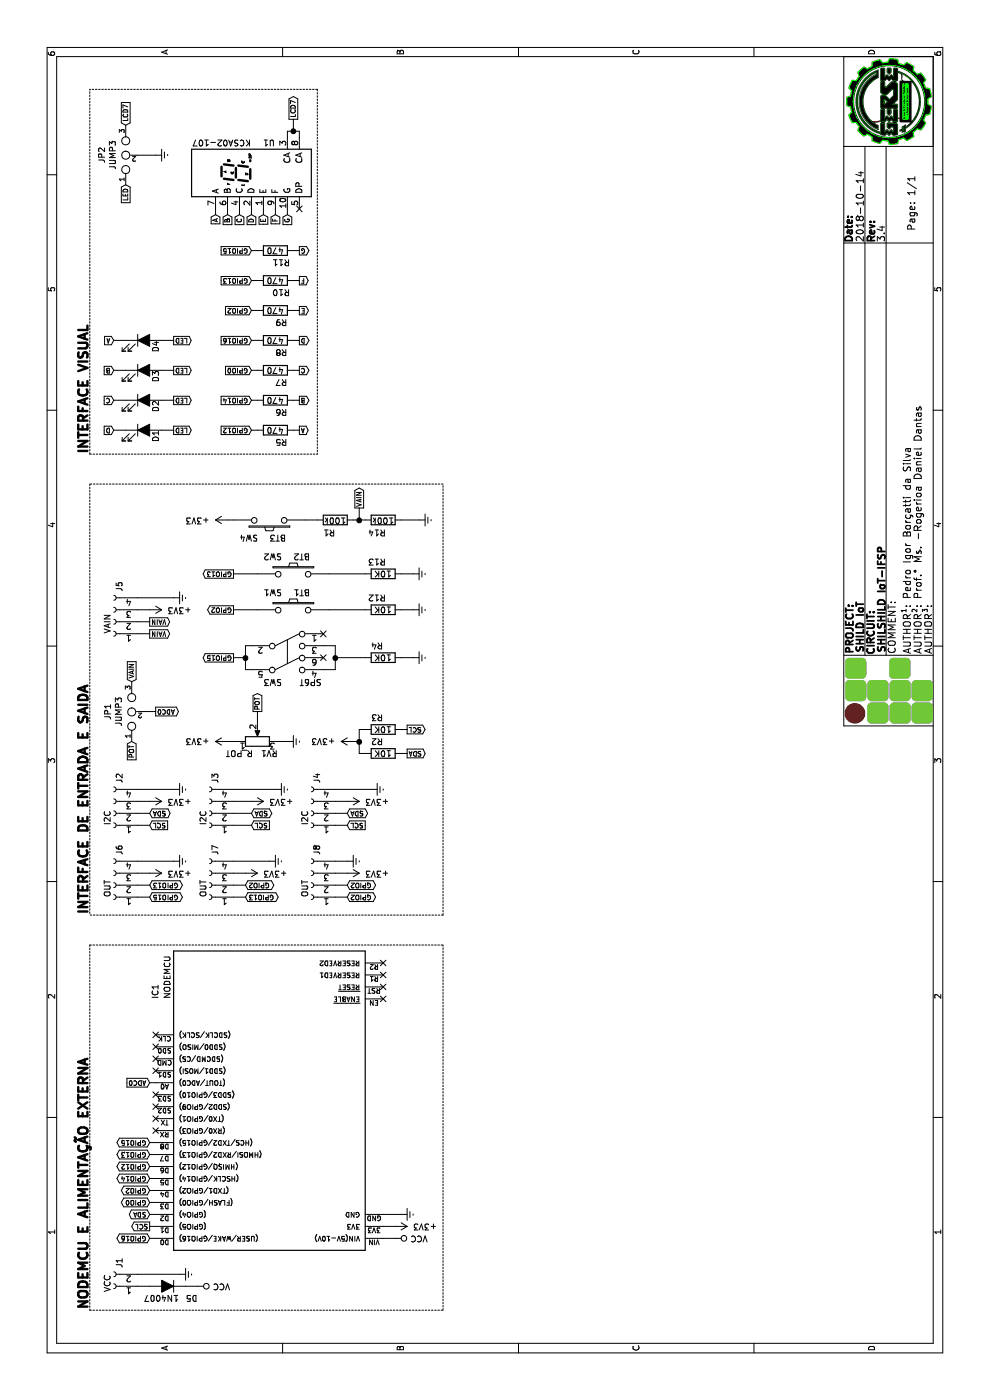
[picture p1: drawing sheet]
EESchema Schematic File Version 4
LIBS:power
LIBS:74xx
LIBS:ShieldIoT-IFSP-cache
EELAYER 26 0
EELAYER END
$Descr A4 11693 8268
encoding utf-8
Sheet 1 1
Title "SHILSHILD IoT-IFSP"
Date "2018-10-14"
Rev "3.4"
Comp "SHILD IoT"
Comment1 ""
Comment2 "Pedro Igor Borçatti da Silva "
Comment3 "Prof.° Ms. -Rogerioa Daniel Dantas"
Comment4 ""
$EndDescr
Text GLabel 1450 1250 1    39   Output ~ 0
SCL
Text GLabel 1550 1250 1    39   BiDi ~ 0
SDA
Text GLabel 1650 1250 1    39   BiDi ~ 0
GPIO0
Text GLabel 1750 1250 1    39   BiDi ~ 0
GPIO2
Text GLabel 1950 1250 1    39   BiDi ~ 0
GPIO12
Text GLabel 2050 1250 1    39   BiDi ~ 0
GPIO13
Text GLabel 2150 1250 1    39   BiDi ~ 0
GPIO15
Text GLabel 2650 1250 1    39   Input ~ 0
ADC0
Text GLabel 9900 1800 0    39   Input ~ 0
A
Text GLabel 9900 1900 0    39   Input ~ 0
B
Text GLabel 9900 2000 0    39   Input ~ 0
C
Text GLabel 9900 2200 0    39   Input ~ 0
E
Text GLabel 9900 2300 0    39   Input ~ 0
F
Text GLabel 9900 2400 0    39   Input ~ 0
G
Text GLabel 10700 2450 2    39   Output ~ 0
LCD7
Text GLabel 9900 2100 0    39   Input ~ 0
D
Text GLabel 8850 2100 1    39   Input ~ 0
GPIO16
Text GLabel 9100 2100 1    39   Input ~ 0
GPIO2
Text GLabel 8100 2100 1    39   Input ~ 0
GPIO12
Text GLabel 9350 2100 1    39   Input ~ 0
GPIO13
Text GLabel 9600 2100 1    39   Input ~ 0
GPIO15
Text GLabel 8350 2100 1    39   Input ~ 0
GPIO14
Text GLabel 8100 1450 3    39   Output ~ 0
LED
Text GLabel 8350 1450 3    39   Output ~ 0
LED
Text GLabel 8600 1450 3    39   Output ~ 0
LED
Text GLabel 8850 1450 3    39   Output ~ 0
LED
Text GLabel 9600 2500 3    39   Output ~ 0
G
Text GLabel 9350 2500 3    39   Output ~ 0
F
Text GLabel 8100 2500 3    39   Output ~ 0
A
Text GLabel 8350 2500 3    39   Output ~ 0
B
Text GLabel 8850 2500 3    39   Output ~ 0
D
Text GLabel 8850 950  1    39   Input ~ 0
A
Text GLabel 8600 950  1    39   Input ~ 0
B
Text GLabel 8350 950  1    39   Input ~ 0
C
Text GLabel 8100 950  1    39   Input ~ 0
D
Text GLabel 10150 1050 0    39   Input ~ 0
LED
Text GLabel 10650 1050 2    39   Input ~ 0
LCD7
Text Notes 7900 750  0    79   ~ 16
INTERFACE VISUAL
Text Notes 4050 750  0    79   ~ 16
INTERFACE DE ENTRADA E SAIDA
Text Notes 750  750  0    79   ~ 16
NODEMCU E ALIMENTAÇÃO EXTERNA\n
Text GLabel 1350 1250 1    39   BiDi ~ 0
GPIO16
Text GLabel 1850 1250 1    39   BiDi ~ 0
GPIO14
Text GLabel 5500 1100 0    39   Input ~ 0
POT
Text GLabel 6000 1100 2    39   Input ~ 0
VAIN
Text GLabel 5750 1300 3    39   Output ~ 0
ADC0
Text GLabel 5750 2150 2    39   Output ~ 0
POT
Wire Wire Line
	10400 1300 10400 1150
Wire Wire Line
	8100 1350 8100 1450
Wire Wire Line
	8350 1350 8350 1450
Wire Wire Line
	8600 1350 8600 1450
Wire Wire Line
	8850 1350 8850 1450
Wire Wire Line
	8100 950  8100 1050
Wire Wire Line
	8350 950  8350 1050
Wire Wire Line
	8600 950  8600 1050
Wire Wire Line
	8850 950  8850 1050
Wire Wire Line
	8600 2500 8600 2450
Wire Wire Line
	8850 2500 8850 2450
Wire Wire Line
	9100 2500 9100 2450
Wire Wire Line
	8350 2500 8350 2450
Wire Wire Line
	8600 2150 8600 2100
Wire Wire Line
	8850 2150 8850 2100
Wire Wire Line
	9100 2150 9100 2100
Wire Wire Line
	8350 2150 8350 2100
Wire Wire Line
	8100 2150 8100 2100
Wire Wire Line
	9350 2150 9350 2100
Wire Wire Line
	8100 2450 8100 2500
Wire Wire Line
	9350 2450 9350 2500
Wire Wire Line
	9600 2500 9600 2450
Wire Wire Line
	9600 2150 9600 2100
Wire Wire Line
	1350 1250 1350 1300
Wire Wire Line
	1450 1250 1450 1300
Wire Wire Line
	1550 1250 1550 1300
Wire Wire Line
	1650 1250 1650 1300
Wire Wire Line
	1750 1250 1750 1300
Wire Wire Line
	2650 1250 2650 1300
Wire Wire Line
	1350 3300 1350 3200
Wire Wire Line
	2150 1250 2150 1300
Wire Wire Line
	2050 1250 2050 1300
Wire Wire Line
	1950 1250 1950 1300
Wire Wire Line
	1850 1250 1850 1300
Wire Wire Line
	5750 1300 5750 1200
Wire Wire Line
	5650 2150 5750 2150
Wire Wire Line
	950  1150 950  1250
Wire Wire Line
	5100 1450 5100 1150
Wire Wire Line
	5000 1250 5000 1150
Text GLabel 4800 1250 3    39   Input ~ 0
SCL
Text GLabel 4900 1250 3    39   BiDi ~ 0
SDA
Wire Wire Line
	4900 1250 4900 1150
Wire Wire Line
	4800 1150 4800 1250
Wire Wire Line
	5100 3100 5100 2800
Wire Wire Line
	5000 2900 5000 2800
Text GLabel 4800 2900 3    39   Input ~ 0
SCL
Text GLabel 4900 2900 3    39   BiDi ~ 0
SDA
Wire Wire Line
	4900 2900 4900 2800
Wire Wire Line
	4800 2800 4800 2900
Text GLabel 5600 3400 3    39   Output ~ 0
SCL
Text GLabel 5400 3400 3    39   Output ~ 0
SDA
Text GLabel 8600 2100 1    39   Input ~ 0
GPIO0
Text GLabel 8600 2500 3    39   Output ~ 0
C
Text GLabel 9100 2500 3    39   Output ~ 0
E
Wire Wire Line
	5500 1900 5500 2000
Wire Wire Line
	6600 1250 6600 1150
Wire Wire Line
	6700 1150 6700 1450
Text GLabel 6400 1250 3    39   Output ~ 0
VAIN
Text GLabel 6500 1250 3    39   Output ~ 0
VAIN
Wire Wire Line
	6500 1250 6500 1150
Wire Wire Line
	6400 1150 6400 1250
Wire Wire Line
	5100 2300 5100 1950
Wire Wire Line
	5000 2100 5000 1950
Text GLabel 4900 2100 3    39   BiDi ~ 0
SDA
Text GLabel 4800 2100 3    39   Input ~ 0
SCL
Wire Wire Line
	4800 2100 4800 1950
Wire Wire Line
	4900 1950 4900 2100
NoConn ~ 3550 3200
NoConn ~ 3650 3200
NoConn ~ 2250 1300
NoConn ~ 2350 1300
NoConn ~ 2750 1300
NoConn ~ 2850 1300
NoConn ~ 2950 1300
NoConn ~ 3050 1300
$Comp
L power:Earth #PWR0101
U 1 1
P 1550 3350
F 0 "#PWR0101" H 1550 3100 50  0001 C CNN
F 1 "Earth" H 1550 3200 50  0001 C CNN
F 2 "" H 1550 3350 50  0001 C CNN
F 3 "~" H 1550 3350 50  0001 C CNN
	1    1550 3350
	1    0    0    -1  
$EndComp
Wire Wire Line
	1550 3350 1550 3200
$Comp
L power:+3V3 #PWR0102
U 1 1
P 1450 3300
F 0 "#PWR0102" H 1450 3150 50  0001 C CNN
F 1 "+3V3" V 1450 3550 50  0000 C CNN
F 2 "" H 1450 3300 50  0001 C CNN
F 3 "" H 1450 3300 50  0001 C CNN
	1    1450 3300
	-1   0    0    1   
$EndComp
$Comp
L power:VCC #PWR0103
U 1 1
P 1350 3300
F 0 "#PWR0103" H 1350 3150 50  0001 C CNN
F 1 "VCC" V 1350 3500 50  0000 C CNN
F 2 "" H 1350 3300 50  0001 C CNN
F 3 "" H 1350 3300 50  0001 C CNN
	1    1350 3300
	-1   0    0    1   
$EndComp
Wire Notes Line
	750  750  750  3700
Wire Notes Line
	3800 750  3800 3700
$Comp
L power:VCC #PWR0104
U 1 1
P 950 1650
F 0 "#PWR0104" H 950 1500 50  0001 C CNN
F 1 "VCC" V 950 1850 50  0000 C CNN
F 2 "" H 950 1650 50  0001 C CNN
F 3 "" H 950 1650 50  0001 C CNN
	1    950  1650
	-1   0    0    1   
$EndComp
$Comp
L power:Earth #PWR0105
U 1 1
P 1050 1500
F 0 "#PWR0105" H 1050 1250 50  0001 C CNN
F 1 "Earth" H 1050 1350 50  0001 C CNN
F 2 "" H 1050 1500 50  0001 C CNN
F 3 "~" H 1050 1500 50  0001 C CNN
	1    1050 1500
	1    0    0    -1  
$EndComp
Wire Wire Line
	1050 1150 1050 1500
$Comp
L Connector:Conn_01x02_Female J1
U 1 1
P 950 950
F 0 "J1" V 900 800 50  0000 R CNN
F 1 "VCC" V 1000 1000 50  0000 R CNN
F 2 "MyFootprint:AK300-2" H 950 950 50  0001 C CNN
F 3 "~" H 950 950 50  0001 C CNN
	1    950  950 
	0    -1   -1   0   
$EndComp
$Comp
L Connector:Conn_01x04_Female J2
U 1 1
P 4900 950
F 0 "J2" V 4850 700 50  0000 R CNN
F 1 "I2C" V 4950 1050 50  0000 R CNN
F 2 "MyFootprint:molex_2510" H 4900 950 50  0001 C CNN
F 3 "~" H 4900 950 50  0001 C CNN
	1    4900 950 
	0    -1   -1   0   
$EndComp
$Comp
L power:Earth #PWR0106
U 1 1
P 5100 3100
F 0 "#PWR0106" H 5100 2850 50  0001 C CNN
F 1 "Earth" H 5100 2950 50  0001 C CNN
F 2 "" H 5100 3100 50  0001 C CNN
F 3 "~" H 5100 3100 50  0001 C CNN
	1    5100 3100
	1    0    0    -1  
$EndComp
$Comp
L power:Earth #PWR0107
U 1 1
P 5100 2300
F 0 "#PWR0107" H 5100 2050 50  0001 C CNN
F 1 "Earth" H 5100 2150 50  0001 C CNN
F 2 "" H 5100 2300 50  0001 C CNN
F 3 "~" H 5100 2300 50  0001 C CNN
	1    5100 2300
	1    0    0    -1  
$EndComp
$Comp
L power:Earth #PWR0108
U 1 1
P 5100 1450
F 0 "#PWR0108" H 5100 1200 50  0001 C CNN
F 1 "Earth" H 5100 1300 50  0001 C CNN
F 2 "" H 5100 1450 50  0001 C CNN
F 3 "~" H 5100 1450 50  0001 C CNN
	1    5100 1450
	1    0    0    -1  
$EndComp
$Comp
L Connector:Conn_01x04_Female J3
U 1 1
P 4900 1750
F 0 "J3" V 4850 1500 50  0000 R CNN
F 1 "I2C" V 4950 1850 50  0000 R CNN
F 2 "MyFootprint:molex_2510" H 4900 1750 50  0001 C CNN
F 3 "~" H 4900 1750 50  0001 C CNN
	1    4900 1750
	0    -1   -1   0   
$EndComp
$Comp
L Connector:Conn_01x04_Female J4
U 1 1
P 4900 2600
F 0 "J4" V 4850 2350 50  0000 R CNN
F 1 "I2C" V 4950 2700 50  0000 R CNN
F 2 "MyFootprint:molex_2510" H 4900 2600 50  0001 C CNN
F 3 "~" H 4900 2600 50  0001 C CNN
	1    4900 2600
	0    -1   -1   0   
$EndComp
$Comp
L Connector:Conn_01x04_Female J5
U 1 1
P 6500 950
F 0 "J5" V 6450 700 50  0000 R CNN
F 1 "VAIN" V 6550 1050 50  0000 R CNN
F 2 "MyFootprint:molex_2510" H 6500 950 50  0001 C CNN
F 3 "~" H 6500 950 50  0001 C CNN
	1    6500 950 
	0    -1   -1   0   
$EndComp
$Comp
L power:Earth #PWR0109
U 1 1
P 6700 1450
F 0 "#PWR0109" H 6700 1200 50  0001 C CNN
F 1 "Earth" H 6700 1300 50  0001 C CNN
F 2 "" H 6700 1450 50  0001 C CNN
F 3 "~" H 6700 1450 50  0001 C CNN
	1    6700 1450
	1    0    0    -1  
$EndComp
$Comp
L Device:R_POT RV1
U 1 1
P 5500 2150
F 0 "RV1" V 5400 2050 50  0000 C CNN
F 1 "R_POT" V 5400 2300 50  0000 C CNN
F 2 "MyFootprint:Potentiometer_Alps-RK16-single_largePads" H 5500 2150 50  0001 C CNN
F 3 "~" H 5500 2150 50  0001 C CNN
	1    5500 2150
	1    0    0    -1  
$EndComp
$Comp
L Device:R R2
U 1 1
P 5400 3200
F 0 "R2" V 5500 3250 50  0000 C CNN
F 1 "10K" V 5400 3200 50  0000 C CNN
F 2 "MyFootprint:Resistor_Vertical_RM7mm" V 5330 3200 50  0001 C CNN
F 3 "~" H 5400 3200 50  0001 C CNN
	1    5400 3200
	1    0    0    -1  
$EndComp
$Comp
L Device:R R3
U 1 1
P 5600 3200
F 0 "R3" V 5700 3250 50  0000 C CNN
F 1 "10K" V 5600 3200 50  0000 C CNN
F 2 "MyFootprint:Resistor_Vertical_RM7mm" V 5530 3200 50  0001 C CNN
F 3 "~" H 5600 3200 50  0001 C CNN
	1    5600 3200
	1    0    0    -1  
$EndComp
Wire Wire Line
	4400 1250 4400 1150
Wire Wire Line
	4500 1150 4500 1450
Text GLabel 4300 1250 3    39   BiDi ~ 0
GPIO13
Wire Wire Line
	4300 1250 4300 1150
Wire Wire Line
	4200 1150 4200 1250
$Comp
L Connector:Conn_01x04_Female J6
U 1 1
P 4300 950
F 0 "J6" V 4250 700 50  0000 R CNN
F 1 "OUT" V 4350 1050 50  0000 R CNN
F 2 "MyFootprint:molex_2510" H 4300 950 50  0001 C CNN
F 3 "~" H 4300 950 50  0001 C CNN
	1    4300 950 
	0    -1   -1   0   
$EndComp
$Comp
L power:Earth #PWR0110
U 1 1
P 4500 1450
F 0 "#PWR0110" H 4500 1200 50  0001 C CNN
F 1 "Earth" H 4500 1300 50  0001 C CNN
F 2 "" H 4500 1450 50  0001 C CNN
F 3 "~" H 4500 1450 50  0001 C CNN
	1    4500 1450
	1    0    0    -1  
$EndComp
Wire Wire Line
	4400 2050 4400 1950
Wire Wire Line
	4500 1950 4500 2250
Wire Wire Line
	4300 2050 4300 1950
Wire Wire Line
	4200 1950 4200 2050
$Comp
L Connector:Conn_01x04_Female J7
U 1 1
P 4300 1750
F 0 "J7" V 4250 1500 50  0000 R CNN
F 1 "OUT" V 4350 1850 50  0000 R CNN
F 2 "MyFootprint:molex_2510" H 4300 1750 50  0001 C CNN
F 3 "~" H 4300 1750 50  0001 C CNN
	1    4300 1750
	0    -1   -1   0   
$EndComp
$Comp
L power:Earth #PWR0111
U 1 1
P 4500 2250
F 0 "#PWR0111" H 4500 2000 50  0001 C CNN
F 1 "Earth" H 4500 2100 50  0001 C CNN
F 2 "" H 4500 2250 50  0001 C CNN
F 3 "~" H 4500 2250 50  0001 C CNN
	1    4500 2250
	1    0    0    -1  
$EndComp
$Comp
L power:Earth #PWR0112
U 1 1
P 5500 2400
F 0 "#PWR0112" H 5500 2150 50  0001 C CNN
F 1 "Earth" H 5500 2250 50  0001 C CNN
F 2 "" H 5500 2400 50  0001 C CNN
F 3 "~" H 5500 2400 50  0001 C CNN
	1    5500 2400
	1    0    0    -1  
$EndComp
$Comp
L MyLib-ALL:JUMP3 JP1
U 1 1
P 5750 1100
F 0 "JP1" H 5750 1301 50  0000 C CNN
F 1 "JUMP3" H 5750 1210 50  0000 C CNN
F 2 "MyFootprint:Pin_Header_Straight_1x03" H 5750 1100 50  0001 C CNN
F 3 "" H 5750 1100 50  0000 C CNN
	1    5750 1100
	1    0    0    -1  
$EndComp
Wire Notes Line
	7650 750  4050 750 
$Comp
L Device:LED_ALT D1
U 1 1
P 8100 1200
F 0 "D1" V 8200 1100 50  0000 L CNN
F 1 "LED_ALT" V 8136 1279 50  0001 L CNN
F 2 "MyFootprint:LED_D3.0mm" H 8100 1200 50  0001 C CNN
F 3 "~" H 8100 1200 50  0001 C CNN
	1    8100 1200
	0    1    1    0   
$EndComp
$Comp
L Device:LED_ALT D2
U 1 1
P 8350 1200
F 0 "D2" V 8450 1100 50  0000 L CNN
F 1 "LED_ALT" V 8386 1279 50  0001 L CNN
F 2 "MyFootprint:LED_D3.0mm" H 8350 1200 50  0001 C CNN
F 3 "~" H 8350 1200 50  0001 C CNN
	1    8350 1200
	0    1    1    0   
$EndComp
$Comp
L Device:LED_ALT D3
U 1 1
P 8600 1200
F 0 "D3" V 8700 1100 50  0000 L CNN
F 1 "LED_ALT" V 8636 1279 50  0001 L CNN
F 2 "MyFootprint:LED_D3.0mm" H 8600 1200 50  0001 C CNN
F 3 "~" H 8600 1200 50  0001 C CNN
	1    8600 1200
	0    1    1    0   
$EndComp
$Comp
L Device:LED_ALT D4
U 1 1
P 8850 1200
F 0 "D4" V 8950 1100 50  0000 L CNN
F 1 "LED_ALT" V 8886 1279 50  0001 L CNN
F 2 "MyFootprint:LED_D3.0mm" H 8850 1200 50  0001 C CNN
F 3 "~" H 8850 1200 50  0001 C CNN
	1    8850 1200
	0    1    1    0   
$EndComp
$Comp
L Device:R R5
U 1 1
P 8100 2300
F 0 "R5" V 8000 2250 50  0000 C CNN
F 1 "470" V 8100 2300 50  0000 C CNN
F 2 "MyFootprint:Resistor_Vertical_RM7mm" V 8030 2300 50  0001 C CNN
F 3 "~" H 8100 2300 50  0001 C CNN
	1    8100 2300
	1    0    0    -1  
$EndComp
$Comp
L Device:R R6
U 1 1
P 8350 2300
F 0 "R6" V 8250 2250 50  0000 C CNN
F 1 "470" V 8350 2300 50  0000 C CNN
F 2 "MyFootprint:Resistor_Vertical_RM7mm" V 8280 2300 50  0001 C CNN
F 3 "~" H 8350 2300 50  0001 C CNN
	1    8350 2300
	1    0    0    -1  
$EndComp
$Comp
L Device:R R7
U 1 1
P 8600 2300
F 0 "R7" V 8500 2250 50  0000 C CNN
F 1 "470" V 8600 2300 50  0000 C CNN
F 2 "MyFootprint:Resistor_Vertical_RM7mm" V 8530 2300 50  0001 C CNN
F 3 "~" H 8600 2300 50  0001 C CNN
	1    8600 2300
	1    0    0    -1  
$EndComp
$Comp
L Device:R R8
U 1 1
P 8850 2300
F 0 "R8" V 8750 2250 50  0000 C CNN
F 1 "470" V 8850 2300 50  0000 C CNN
F 2 "MyFootprint:Resistor_Vertical_RM7mm" V 8780 2300 50  0001 C CNN
F 3 "~" H 8850 2300 50  0001 C CNN
	1    8850 2300
	1    0    0    -1  
$EndComp
$Comp
L Device:R R9
U 1 1
P 9100 2300
F 0 "R9" V 9000 2250 50  0000 C CNN
F 1 "470" V 9100 2300 50  0000 C CNN
F 2 "MyFootprint:Resistor_Vertical_RM7mm" V 9030 2300 50  0001 C CNN
F 3 "~" H 9100 2300 50  0001 C CNN
	1    9100 2300
	1    0    0    -1  
$EndComp
$Comp
L Device:R R10
U 1 1
P 9350 2300
F 0 "R10" V 9250 2250 50  0000 C CNN
F 1 "470" V 9350 2300 50  0000 C CNN
F 2 "MyFootprint:Resistor_Vertical_RM7mm" V 9280 2300 50  0001 C CNN
F 3 "~" H 9350 2300 50  0001 C CNN
	1    9350 2300
	1    0    0    -1  
$EndComp
$Comp
L Device:R R11
U 1 1
P 9600 2300
F 0 "R11" V 9500 2250 50  0000 C CNN
F 1 "470" V 9600 2300 50  0000 C CNN
F 2 "MyFootprint:Resistor_Vertical_RM7mm" V 9530 2300 50  0001 C CNN
F 3 "~" H 9600 2300 50  0001 C CNN
	1    9600 2300
	1    0    0    -1  
$EndComp
$Comp
L power:Earth #PWR0113
U 1 1
P 10400 1300
F 0 "#PWR0113" H 10400 1050 50  0001 C CNN
F 1 "Earth" H 10400 1150 50  0001 C CNN
F 2 "" H 10400 1300 50  0001 C CNN
F 3 "~" H 10400 1300 50  0001 C CNN
	1    10400 1300
	1    0    0    -1  
$EndComp
$Comp
L MyLib-ALL:JUMP3 JP2
U 1 1
P 10400 1050
F 0 "JP2" H 10400 1251 50  0000 C CNN
F 1 "JUMP3" H 10400 1160 50  0000 C CNN
F 2 "MyFootprint:Pin_Header_Straight_1x03" H 10400 1050 50  0001 C CNN
F 3 "" H 10400 1050 50  0000 C CNN
	1    10400 1050
	1    0    0    -1  
$EndComp
$Comp
L Display_Character:KCSA02-107 U1
U 1 1
P 10250 2100
F 0 "U1" V 10500 1900 50  0000 L CNN
F 1 "KCSA02-107" V 10500 2100 50  0000 L CNN
F 2 "MyFootprint:7SegmentLED_LTS6760_LTS6780-2" H 10250 1500 50  0001 C CNN
F 3 "http://www.kingbright.com/attachments/file/psearch/000/00/00/KCSA02-107(Ver.10A).pdf" H 9750 2575 50  0001 L CNN
	1    10250 2100
	1    0    0    -1  
$EndComp
Wire Wire Line
	10550 2400 10600 2400
Wire Wire Line
	10600 2400 10600 2450
Wire Wire Line
	10600 2500 10550 2500
Wire Wire Line
	10700 2450 10600 2450
Connection ~ 10600 2450
Wire Wire Line
	10600 2450 10600 2500
Wire Wire Line
	9950 2400 9900 2400
Wire Wire Line
	9900 2300 9950 2300
Wire Wire Line
	9900 2200 9950 2200
Wire Wire Line
	9900 2100 9950 2100
Wire Wire Line
	9900 2000 9950 2000
Wire Wire Line
	9900 1900 9950 1900
Wire Wire Line
	9900 1800 9950 1800
$Comp
L power:+3V3 #PWR0114
U 1 1
P 5000 2900
F 0 "#PWR0114" H 5000 2750 50  0001 C CNN
F 1 "+3V3" V 5000 3150 50  0000 C CNN
F 2 "" H 5000 2900 50  0001 C CNN
F 3 "" H 5000 2900 50  0001 C CNN
	1    5000 2900
	-1   0    0    1   
$EndComp
$Comp
L power:+3V3 #PWR0115
U 1 1
P 5000 2100
F 0 "#PWR0115" H 5000 1950 50  0001 C CNN
F 1 "+3V3" V 5000 2350 50  0000 C CNN
F 2 "" H 5000 2100 50  0001 C CNN
F 3 "" H 5000 2100 50  0001 C CNN
	1    5000 2100
	-1   0    0    1   
$EndComp
$Comp
L power:+3V3 #PWR0116
U 1 1
P 5000 1250
F 0 "#PWR0116" H 5000 1100 50  0001 C CNN
F 1 "+3V3" V 5000 1500 50  0000 C CNN
F 2 "" H 5000 1250 50  0001 C CNN
F 3 "" H 5000 1250 50  0001 C CNN
	1    5000 1250
	-1   0    0    1   
$EndComp
$Comp
L power:+3V3 #PWR0117
U 1 1
P 6600 1250
F 0 "#PWR0117" H 6600 1100 50  0001 C CNN
F 1 "+3V3" V 6600 1500 50  0000 C CNN
F 2 "" H 6600 1250 50  0001 C CNN
F 3 "" H 6600 1250 50  0001 C CNN
	1    6600 1250
	-1   0    0    1   
$EndComp
$Comp
L power:+3V3 #PWR0118
U 1 1
P 4400 1250
F 0 "#PWR0118" H 4400 1100 50  0001 C CNN
F 1 "+3V3" V 4400 1500 50  0000 C CNN
F 2 "" H 4400 1250 50  0001 C CNN
F 3 "" H 4400 1250 50  0001 C CNN
	1    4400 1250
	-1   0    0    1   
$EndComp
$Comp
L power:+3V3 #PWR0119
U 1 1
P 4400 2050
F 0 "#PWR0119" H 4400 1900 50  0001 C CNN
F 1 "+3V3" V 4400 2300 50  0000 C CNN
F 2 "" H 4400 2050 50  0001 C CNN
F 3 "" H 4400 2050 50  0001 C CNN
	1    4400 2050
	-1   0    0    1   
$EndComp
Wire Wire Line
	5500 2400 5500 2300
$Comp
L power:+3V3 #PWR0120
U 1 1
P 5500 1900
F 0 "#PWR0120" H 5500 1750 50  0001 C CNN
F 1 "+3V3" V 5500 2150 50  0000 C CNN
F 2 "" H 5500 1900 50  0001 C CNN
F 3 "" H 5500 1900 50  0001 C CNN
	1    5500 1900
	1    0    0    -1  
$EndComp
Text GLabel 6600 1950 1    39   Output ~ 0
GPIO2
Text GLabel 6900 1950 1    39   Output ~ 0
GPIO13
Text GLabel 6200 1950 1    39   Output ~ 0
GPIO15
$Comp
L MyLib-ALL:SW_PUSH SW1
U 1 1
P 6600 2450
F 0 "SW1" H 6350 2600 50  0000 L CNN
F 1 "BT1" H 6600 2600 50  0000 L CNN
F 2 "MyFootprint:MySW_PUSH_6mm_H4.3mm" H 6600 2450 50  0001 C CNN
F 3 "" H 6600 2450 50  0000 C CNN
	1    6600 2450
	0    1    1    0   
$EndComp
$Comp
L MyLib-ALL:SW_PUSH SW2
U 1 1
P 6900 2450
F 0 "SW2" H 6650 2600 50  0000 L CNN
F 1 "BT2" H 6900 2600 50  0000 L CNN
F 2 "MyFootprint:MySW_PUSH_6mm_H4.3mm" H 6900 2450 50  0001 C CNN
F 3 "" H 6900 2450 50  0000 C CNN
	1    6900 2450
	0    1    1    0   
$EndComp
$Comp
L power:Earth #PWR0121
U 1 1
P 6600 3450
F 0 "#PWR0121" H 6600 3200 50  0001 C CNN
F 1 "Earth" H 6600 3300 50  0001 C CNN
F 2 "" H 6600 3450 50  0001 C CNN
F 3 "~" H 6600 3450 50  0001 C CNN
	1    6600 3450
	1    0    0    -1  
$EndComp
Wire Wire Line
	6600 1950 6600 2150
Wire Wire Line
	6900 1950 6900 2150
$Comp
L Device:R R4
U 1 1
P 6200 3200
F 0 "R4" V 6300 3250 50  0000 C CNN
F 1 "10K" V 6200 3200 50  0000 C CNN
F 2 "Resistors_THT:R_Axial_DIN0207_L6.3mm_D2.5mm_P10.16mm_Horizontal" V 6130 3200 50  0001 C CNN
F 3 "~" H 6200 3200 50  0001 C CNN
	1    6200 3200
	1    0    0    -1  
$EndComp
$Comp
L power:Earth #PWR0122
U 1 1
P 6200 3450
F 0 "#PWR0122" H 6200 3200 50  0001 C CNN
F 1 "Earth" H 6200 3300 50  0001 C CNN
F 2 "" H 6200 3450 50  0001 C CNN
F 3 "~" H 6200 3450 50  0001 C CNN
	1    6200 3450
	1    0    0    -1  
$EndComp
Wire Wire Line
	6200 3450 6200 3350
Wire Notes Line
	7900 750  10950 750 
Wire Notes Line
	750  3700 3800 3700
Wire Notes Line
	3800 750  750  750 
$Comp
L Device:R R12
U 1 1
P 6600 3200
F 0 "R12" V 6700 3250 50  0000 C CNN
F 1 "10K" V 6600 3200 50  0000 C CNN
F 2 "Resistors_THT:R_Axial_DIN0207_L6.3mm_D2.5mm_P10.16mm_Horizontal" V 6530 3200 50  0001 C CNN
F 3 "~" H 6600 3200 50  0001 C CNN
	1    6600 3200
	1    0    0    -1  
$EndComp
$Comp
L Device:R R13
U 1 1
P 6900 3200
F 0 "R13" V 7000 3250 50  0000 C CNN
F 1 "10K" V 6900 3200 50  0000 C CNN
F 2 "Resistors_THT:R_Axial_DIN0207_L6.3mm_D2.5mm_P10.16mm_Horizontal" V 6830 3200 50  0001 C CNN
F 3 "~" H 6900 3200 50  0001 C CNN
	1    6900 3200
	1    0    0    -1  
$EndComp
Wire Wire Line
	6600 3350 6600 3450
Wire Wire Line
	6600 2750 6600 3050
Wire Wire Line
	6900 2750 6900 3050
$Comp
L power:+3V3 #PWR0124
U 1 1
P 5500 2950
F 0 "#PWR0124" H 5500 2800 50  0001 C CNN
F 1 "+3V3" V 5500 3200 50  0000 C CNN
F 2 "" H 5500 2950 50  0001 C CNN
F 3 "" H 5500 2950 50  0001 C CNN
	1    5500 2950
	1    0    0    -1  
$EndComp
Wire Wire Line
	5400 3000 5400 3050
Wire Wire Line
	5600 3050 5600 3000
Text GLabel 4200 1250 3    39   BiDi ~ 0
GPIO15
Text GLabel 4200 2050 3    39   BiDi ~ 0
GPIO13
Text GLabel 4300 2050 3    39   BiDi ~ 0
GPIO2
NoConn ~ 9950 2500
Wire Wire Line
	1450 3200 1450 3300
$Comp
L MyLib-ALL:NODEMCU IC1
U 1 1
P 3850 2450
F 0 "IC1" V 5000 2950 50  0000 R CNN
F 1 "NODEMCU" V 4900 2950 50  0000 R CNN
F 2 "MyFootprint:NODEMCU" V 3750 3900 50  0001 C CIN
F 3 "" H 4000 3850 50  0000 C CNN
	1    3850 2450
	0    -1   -1   0   
$EndComp
NoConn ~ 3350 3200
NoConn ~ 3450 3200
$Comp
L Connector:Conn_01x04_Female J8
U 1 1
P 4300 2600
F 0 "J8" V 4250 2350 50  0000 R CNN
F 1 "OUT" V 4350 2700 50  0000 R CNN
F 2 "MyFootprint:molex_2510" H 4300 2600 50  0001 C CNN
F 3 "~" H 4300 2600 50  0001 C CNN
	1    4300 2600
	0    -1   -1   0   
$EndComp
Text GLabel 4200 2900 3    39   BiDi ~ 0
GPIO2
Text GLabel 4300 2900 3    39   BiDi ~ 0
GPIO2
Wire Wire Line
	4200 2900 4200 2800
Wire Wire Line
	4300 2800 4300 2900
$Comp
L power:+3V3 #PWR0125
U 1 1
P 4400 2900
F 0 "#PWR0125" H 4400 2750 50  0001 C CNN
F 1 "+3V3" V 4400 3150 50  0000 C CNN
F 2 "" H 4400 2900 50  0001 C CNN
F 3 "" H 4400 2900 50  0001 C CNN
	1    4400 2900
	-1   0    0    1   
$EndComp
Wire Wire Line
	4400 2900 4400 2800
$Comp
L power:Earth #PWR0126
U 1 1
P 4500 2900
F 0 "#PWR0126" H 4500 2650 50  0001 C CNN
F 1 "Earth" H 4500 2750 50  0001 C CNN
F 2 "" H 4500 2900 50  0001 C CNN
F 3 "~" H 4500 2900 50  0001 C CNN
	1    4500 2900
	1    0    0    -1  
$EndComp
Wire Wire Line
	4500 2900 4500 2800
$Comp
L Device:D_ALT D5
U 1 1
P 950 1400
F 0 "D5" H 800 1500 50  0000 R CNN
F 1 "1N4007" H 1150 1500 50  0000 R CNN
F 2 "Diodes_THT:D_A-405_P5.08mm_Vertical_AnodeUp" H 950 1400 50  0001 C CNN
F 3 "~" H 950 1400 50  0001 C CNN
	1    950  1400
	0    -1   -1   0   
$EndComp
Wire Wire Line
	950  1650 950  1550
$Comp
L power:Earth #PWR0123
U 1 1
P 6900 3450
F 0 "#PWR0123" H 6900 3200 50  0001 C CNN
F 1 "Earth" H 6900 3300 50  0001 C CNN
F 2 "" H 6900 3450 50  0001 C CNN
F 3 "~" H 6900 3450 50  0001 C CNN
	1    6900 3450
	1    0    0    -1  
$EndComp
Wire Wire Line
	6900 3350 6900 3450
Wire Wire Line
	5400 3400 5400 3350
Wire Wire Line
	5600 3400 5600 3350
Wire Wire Line
	5500 2950 5500 3000
Wire Wire Line
	5400 3000 5500 3000
Connection ~ 5500 3000
Wire Wire Line
	5500 3000 5600 3000
NoConn ~ 6200 2700
Wire Wire Line
	6100 2100 6100 2050
Wire Wire Line
	6100 2050 6200 2050
Wire Wire Line
	6300 2050 6300 2100
Wire Wire Line
	6200 1950 6200 2050
Connection ~ 6200 2050
Wire Wire Line
	6200 2050 6300 2050
Wire Notes Line
	4050 3700 7650 3700
Wire Notes Line
	4050 3700 4050 750 
Wire Notes Line
	7650 3700 7650 750 
Wire Notes Line
	10950 2650 7900 2650
Wire Notes Line
	10950 2650 10950 750 
Wire Notes Line
	7900 750  7900 2650
$Comp
L MyLib-ALL:SP6T SW3
U 1 1
P 5650 1300
F 0 "SW3" H 6550 1650 50  0000 L CNN
F 1 "SP6T" H 6850 1650 50  0000 L CNN
F 2 "MyFootprint:SW_PUSH_x2" H 5025 1475 50  0001 C CNN
F 3 "" H 5025 1475 50  0000 C CNN
	1    5650 1300
	0    1    1    0   
$EndComp
Wire Wire Line
	6100 2700 6100 2800
Wire Wire Line
	6100 2800 6200 2800
Wire Wire Line
	6300 2800 6300 2700
Wire Wire Line
	6200 3050 6200 2800
Connection ~ 6200 2800
Wire Wire Line
	6200 2800 6300 2800
NoConn ~ 6400 2700
NoConn ~ 2550 1300
NoConn ~ 2450 1300
$Comp
L MyLib-ALL:SW_PUSH SW4
U 1 1
P 7350 2250
F 0 "SW4" H 7100 2400 50  0000 L CNN
F 1 "BT3" H 7350 2400 50  0000 L CNN
F 2 "MyFootprint:MySW_PUSH_6mm_H4.3mm" H 7350 2250 50  0001 C CNN
F 3 "" H 7350 2250 50  0000 C CNN
	1    7350 2250
	0    -1   1    0   
$EndComp
$Comp
L Device:R R14
U 1 1
P 7350 3200
F 0 "R14" V 7450 3250 50  0000 C CNN
F 1 "100k" V 7350 3200 50  0000 C CNN
F 2 "Resistor_THT:R_Axial_DIN0207_L6.3mm_D2.5mm_P10.16mm_Horizontal" V 7280 3200 50  0001 C CNN
F 3 "~" H 7350 3200 50  0001 C CNN
	1    7350 3200
	-1   0    0    -1  
$EndComp
$Comp
L Device:R R1
U 1 1
P 7350 2800
F 0 "R1" V 7450 2850 50  0000 C CNN
F 1 "100k" V 7350 2800 50  0000 C CNN
F 2 "Resistor_THT:R_Axial_DIN0207_L6.3mm_D2.5mm_P10.16mm_Horizontal" V 7280 2800 50  0001 C CNN
F 3 "~" H 7350 2800 50  0001 C CNN
	1    7350 2800
	-1   0    0    -1  
$EndComp
Wire Wire Line
	7350 2950 7350 3000
$Comp
L power:Earth #PWR02
U 1 1
P 7350 3500
F 0 "#PWR02" H 7350 3250 50  0001 C CNN
F 1 "Earth" H 7350 3350 50  0001 C CNN
F 2 "" H 7350 3500 50  0001 C CNN
F 3 "~" H 7350 3500 50  0001 C CNN
	1    7350 3500
	-1   0    0    -1  
$EndComp
Wire Wire Line
	7350 3350 7350 3500
Wire Wire Line
	7350 2550 7350 2650
Text GLabel 7450 3000 2    39   Output ~ 0
VAIN
Wire Wire Line
	7450 3000 7350 3000
Connection ~ 7350 3000
Wire Wire Line
	7350 3000 7350 3050
$Comp
L power:+3V3 #PWR01
U 1 1
P 7350 1900
F 0 "#PWR01" H 7350 1750 50  0001 C CNN
F 1 "+3V3" V 7350 2150 50  0000 C CNN
F 2 "" H 7350 1900 50  0001 C CNN
F 3 "" H 7350 1900 50  0001 C CNN
	1    7350 1900
	-1   0    0    -1  
$EndComp
Wire Wire Line
	7350 1900 7350 1950
$EndSCHEMATC
